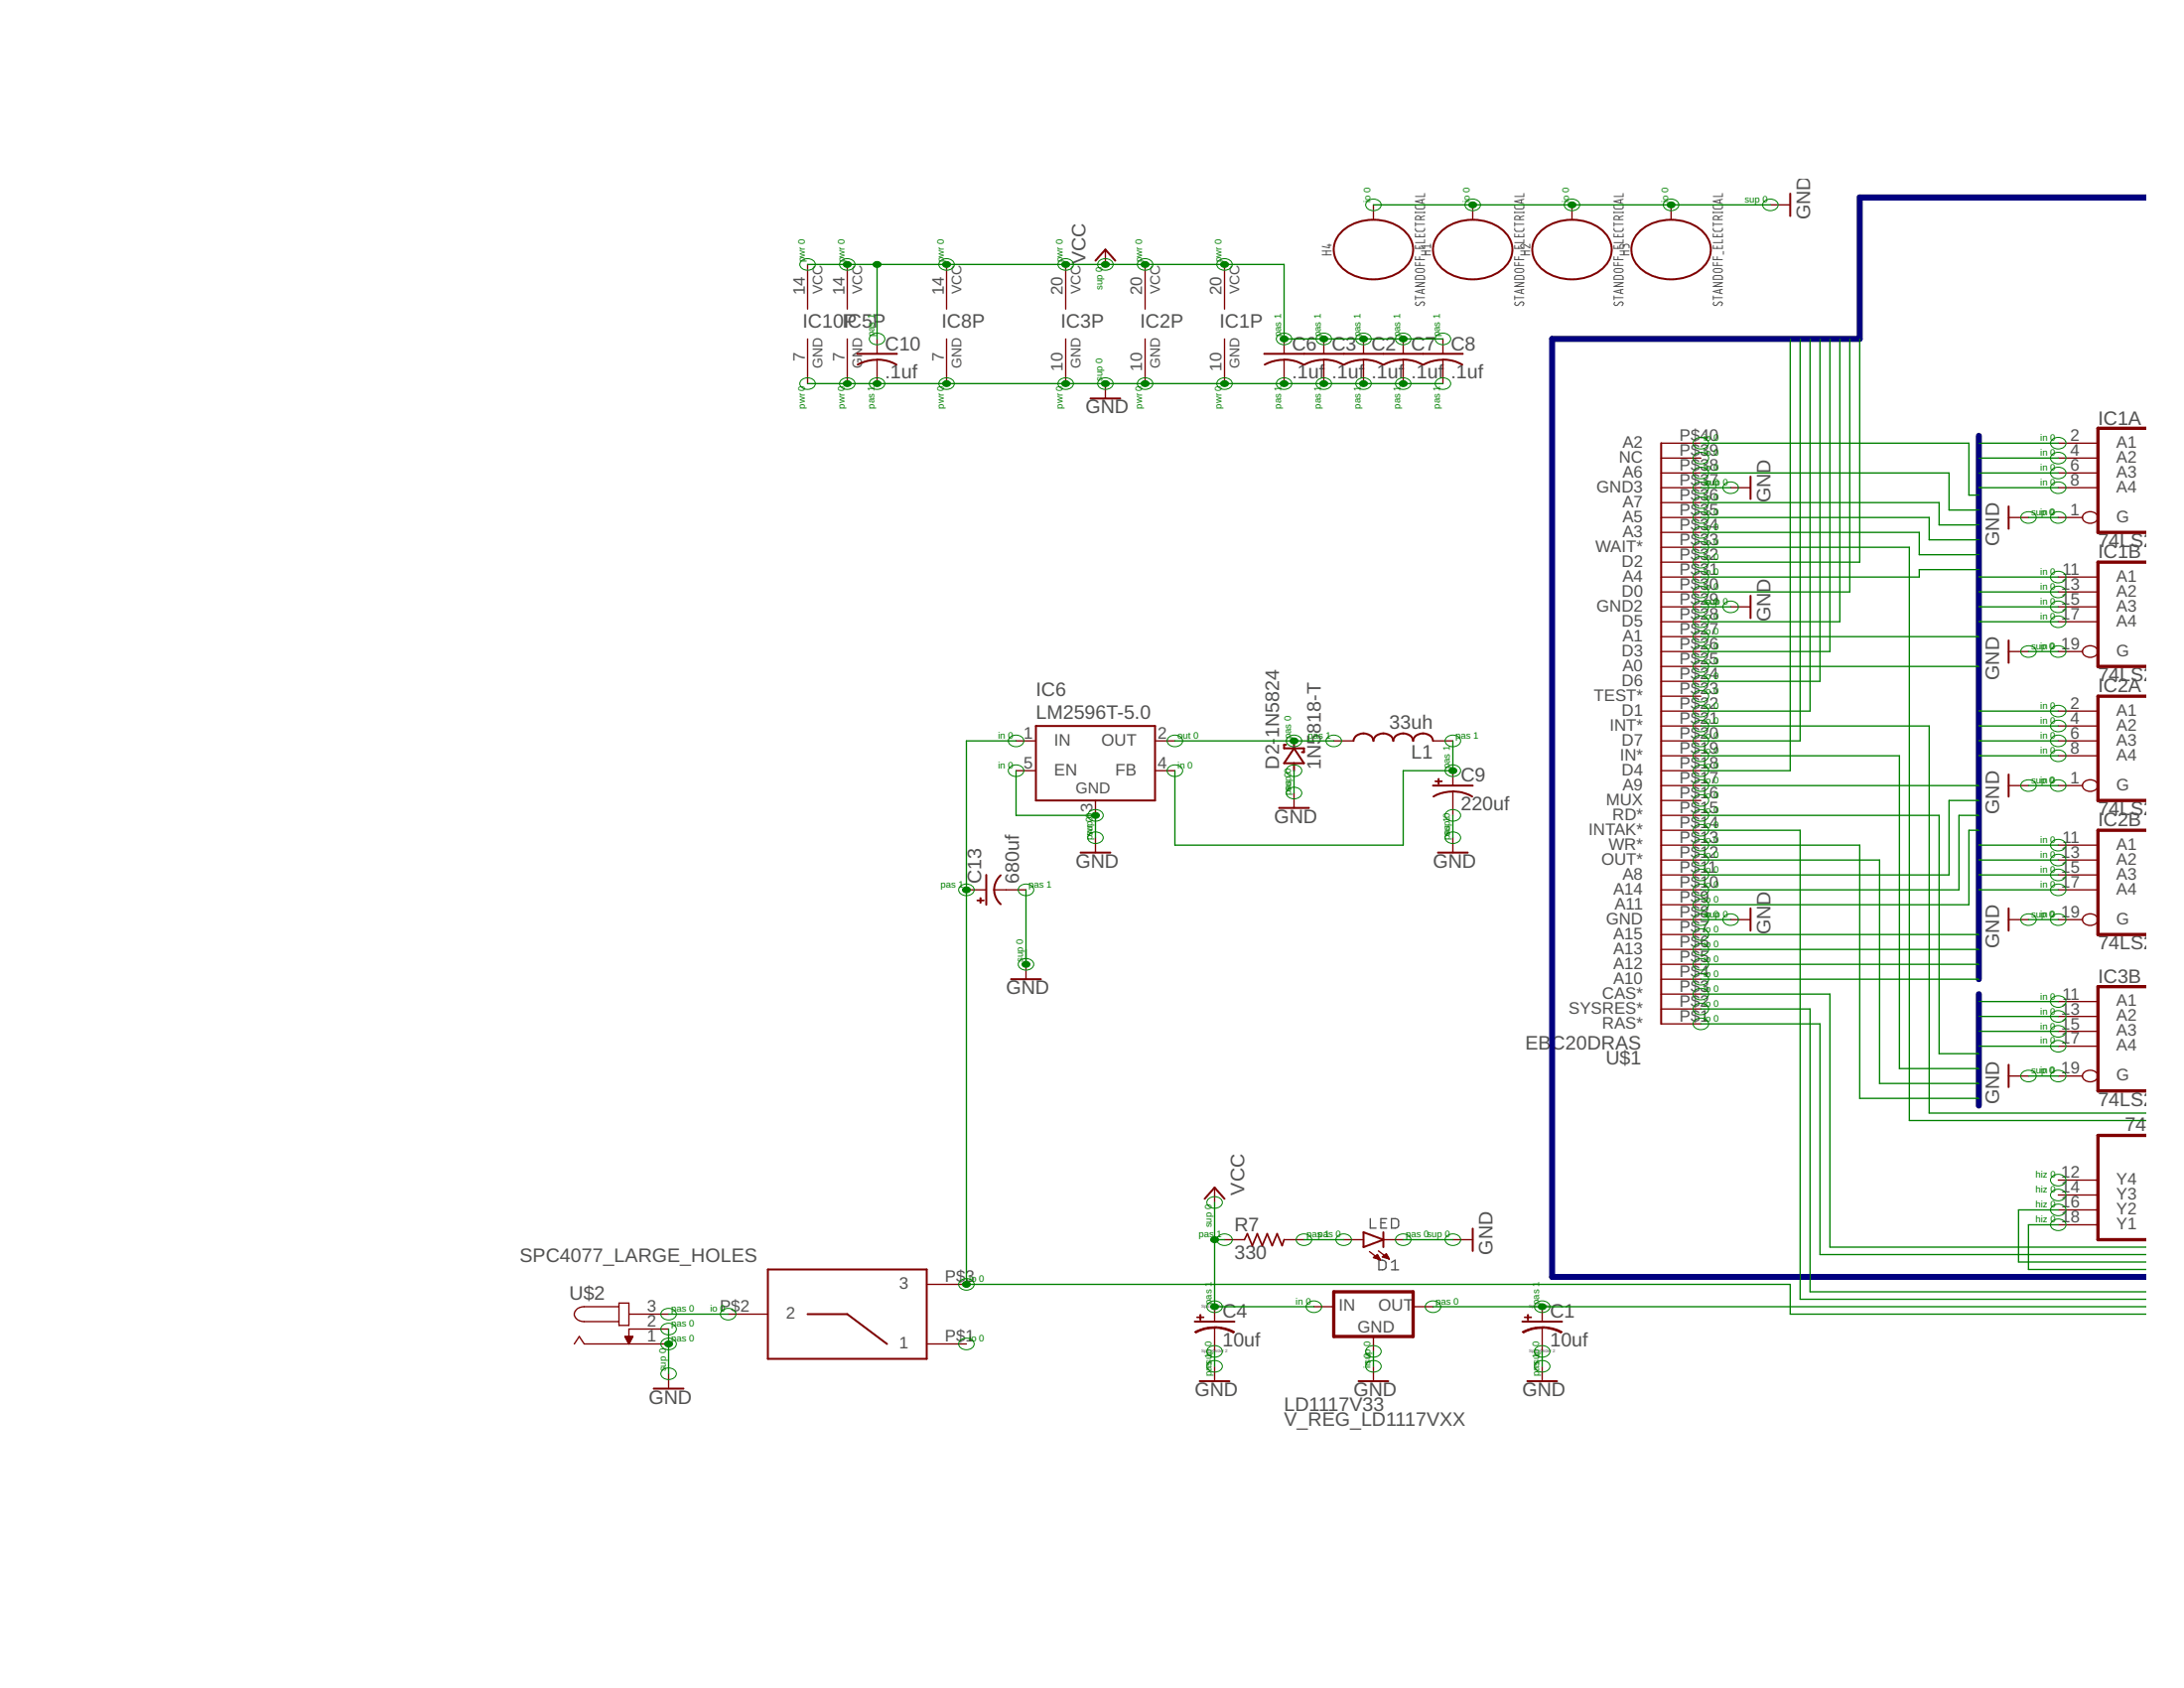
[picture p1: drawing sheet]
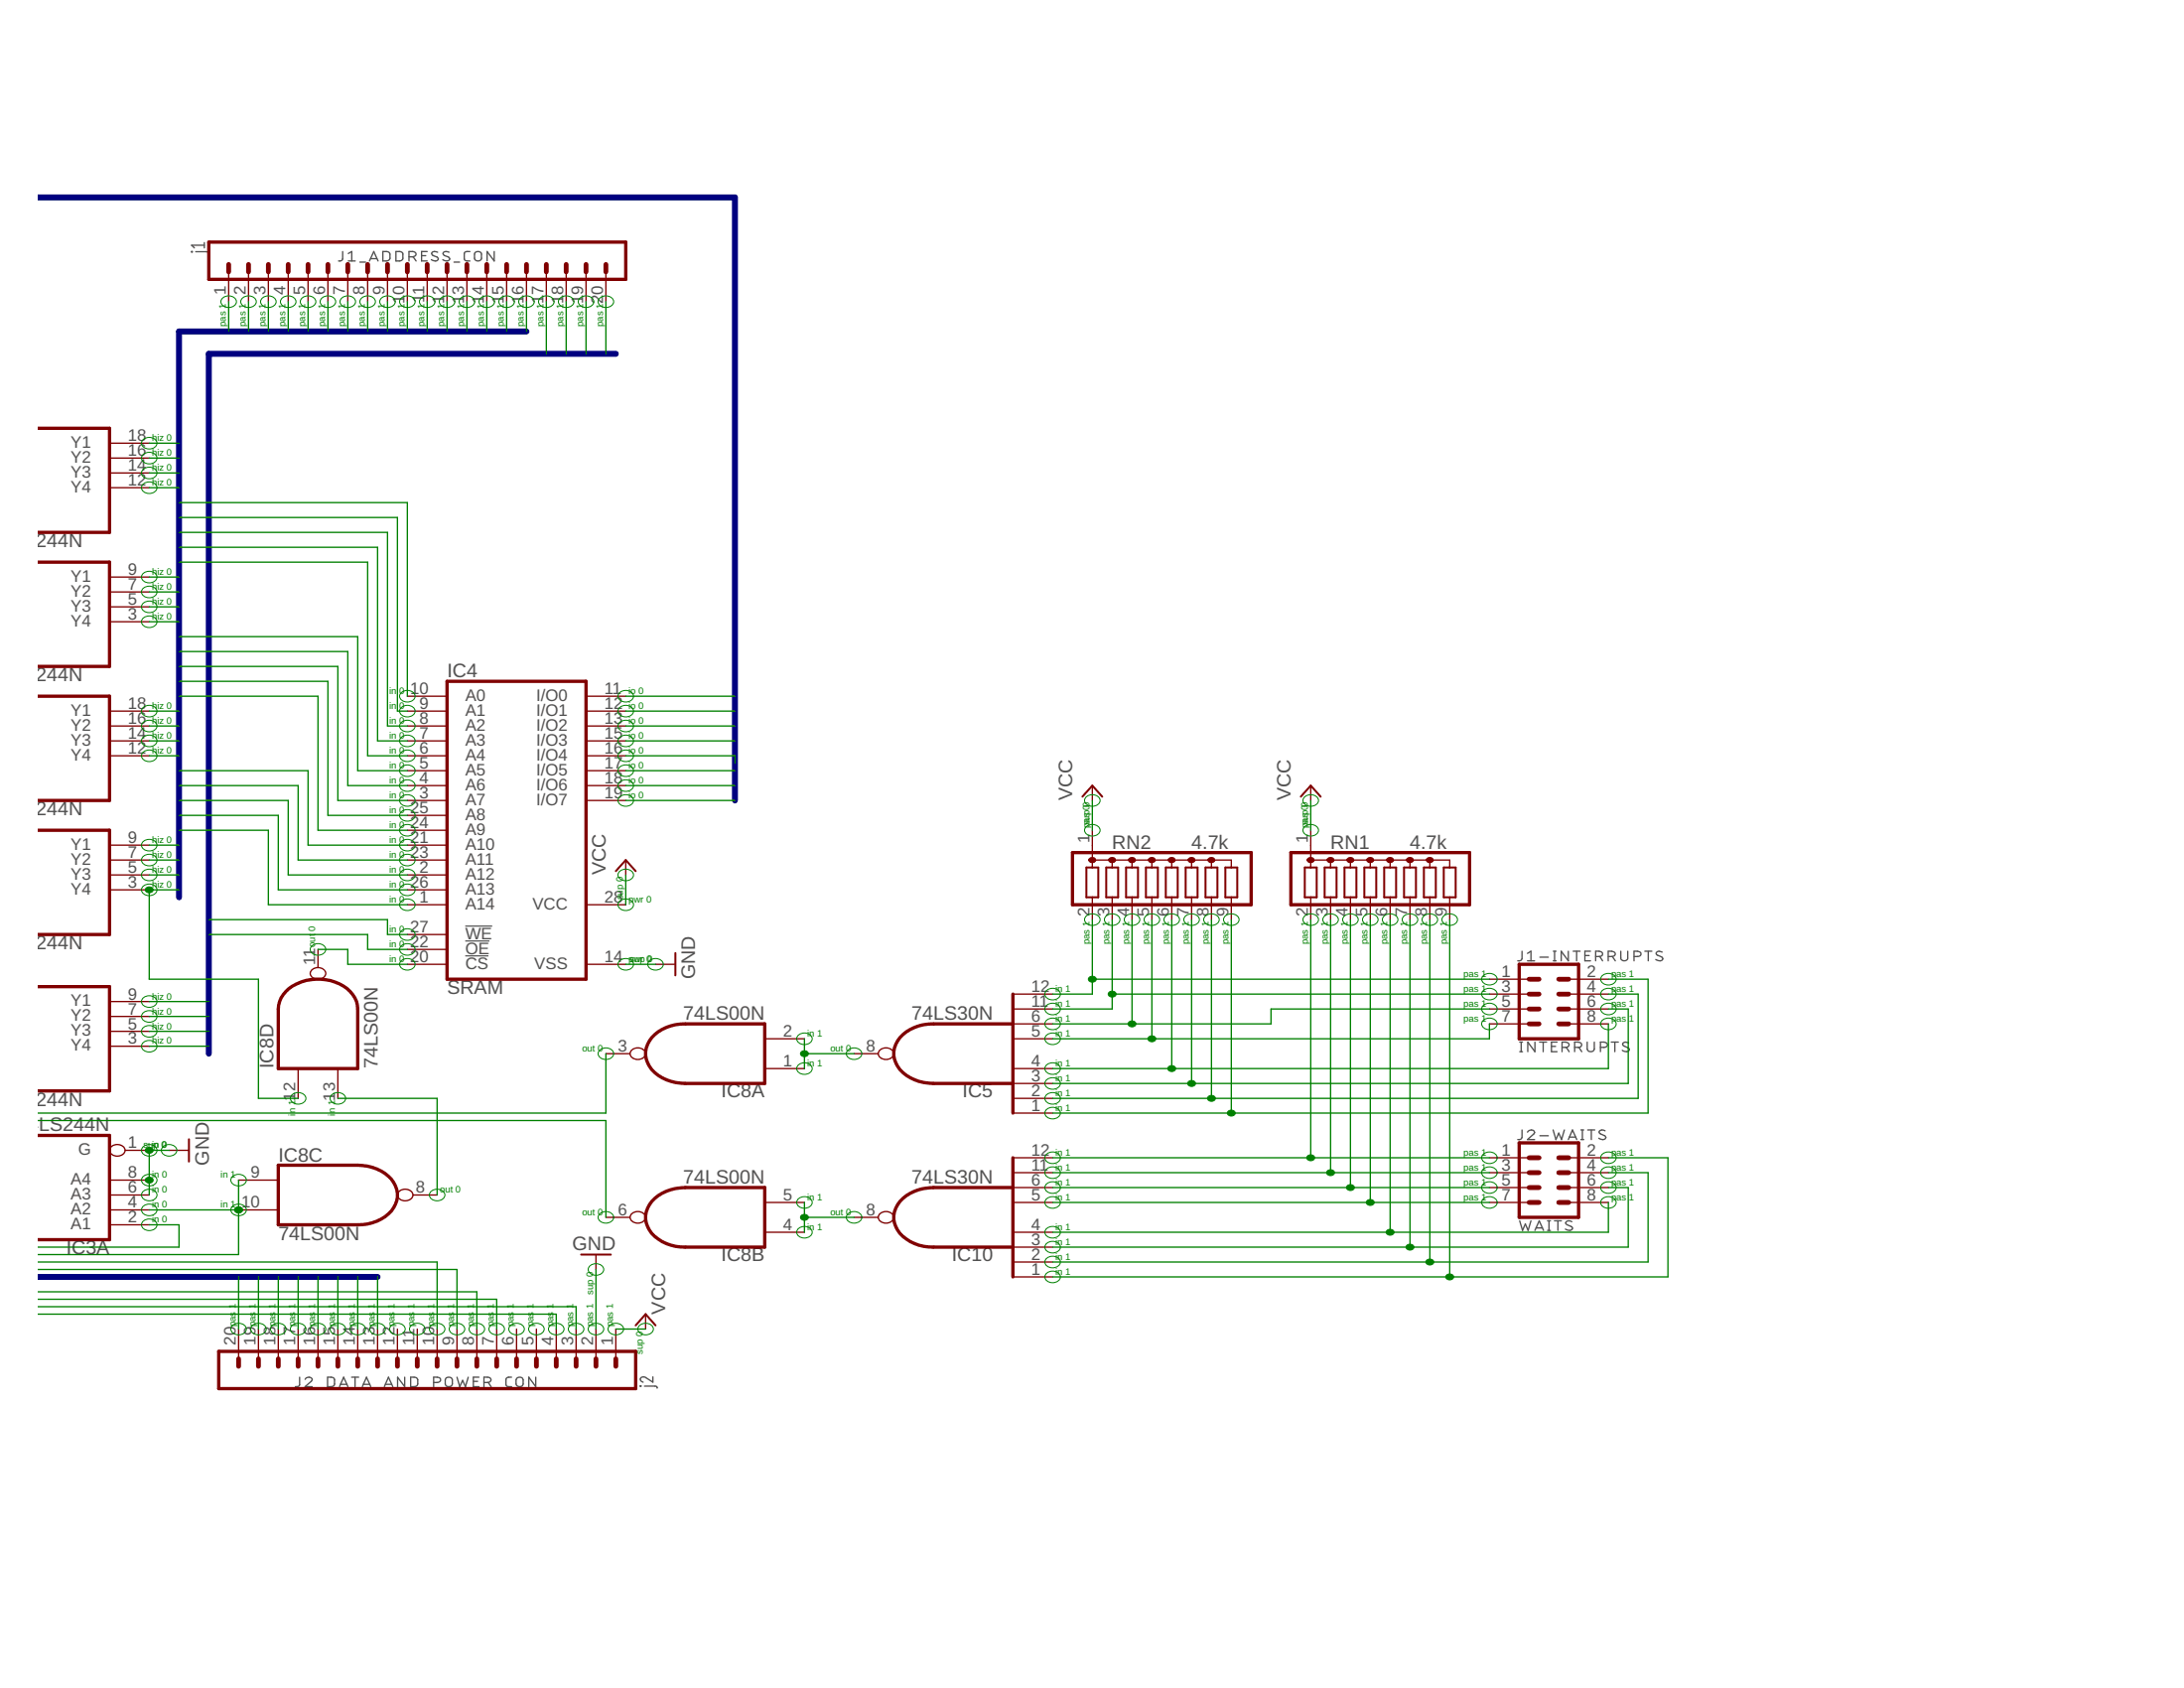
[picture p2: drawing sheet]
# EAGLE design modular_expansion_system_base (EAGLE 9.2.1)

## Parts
C1  10uf  CPOL-USE2.5-5  [E2,5-5]
C2  .1uf  C-US025-025X050  [C025-025X050]
C3  .1uf  C-US025-025X050  [C025-025X050]
C4  10uf  CPOL-USE2.5-5  [E2,5-5]
C6  .1uf  C-US025-025X050  [C025-025X050]
C7  .1uf  C-US025-025X050  [C025-025X050]
C8  .1uf  C-US025-025X050  [C025-025X050]
C9  220uf  CPOL-USE2.5-5  [E2,5-5]
C10  .1uf  C-US025-025X050  [C025-025X050]
C13  680uf  CPOL-USE3.5-8  [E3,5-8]
D1  LED  LED3MM  [LED_3MM]
D2-1N5824  1N5818-T  [DO41-7.6]
H1  STANDOFF_ELECTRICAL  [STANDOFF-ELECTRICAL]
H2  STANDOFF_ELECTRICAL  [STANDOFF-ELECTRICAL]
H3  STANDOFF_ELECTRICAL  [STANDOFF-ELECTRICAL]
H4  STANDOFF_ELECTRICAL  [STANDOFF-ELECTRICAL]
IC1  74LS244N  [DIL20]
IC2  74LS244N  [DIL20]
IC3  74LS244N  [DIL20]
IC4  SRAM  62256P  [DIL28-6]
IC5  74LS30N  [DIL14]
IC6  LM2596T-5.0  LM2596TH  [TO220-52]
IC8  74LS00N  [DIL14]
IC10  74LS30N  [DIL14]
J1-INTERRUPTS  INTERRUPTS  CONN_04X2  [2X4]
J1_ADDRESS_CON  j1  CONN_20  [1X20]
J2-WAITS  WAITS  CONN_04X2  [2X4]
J2_DATA_AND_POWER_CON  j2  CONN_20  [1X20]
L1  33uh  L-US6000-XXX-RC  [6000-XXXX-RC]
LD1117V33  V_REG_LD1117VXX  [78XXL]
R7  330  R-US_0309/V  [0309V]
RN1  4.7k  G08R  [SIL9]
RN2  4.7k  G08R  [SIL9]
SW1  100SP3T1B1M6QE  [100SP3T1B1M6QE]
U$1  EBC20DRAS  [EBC20DRAS]
U$2  SPC4077_LARGE_HOLES  [SPC4077]

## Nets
5V_FROM_SWITCHER: C9.+ IC6.4(FB) L1.2
9V-IN: SW1.P$2 U$2.3
9V-POST-SW: C13.+ IC6.1(IN) J2_DATA_AND_POWER_CON.4 SW1.P$3
A0: IC1.2(A:A1) U$1.P$25(A0)
A1: IC1.4(A:A2) U$1.P$27(A1)
A2: IC1.6(A:A3) U$1.P$40(A2)
A3: IC1.8(A:A4) U$1.P$34(A3)
A4: IC1.11(B:A1) U$1.P$31(A4)
A5: IC1.13(B:A2) U$1.P$35(A5)
A6: IC1.15(B:A3) U$1.P$38(A6)
A7: IC1.17(B:A4) U$1.P$36(A7)
A8: IC2.2(A:A1) U$1.P$11(A8)
A9: IC2.4(A:A2) U$1.P$17(A9)
A10: IC2.6(A:A3) U$1.P$4(A10)
A11: IC2.8(A:A4) U$1.P$9(A11)
A12: IC2.11(B:A1) U$1.P$5(A12)
A13: IC2.13(B:A2) U$1.P$6(A13)
A14: IC2.15(B:A3) U$1.P$10(A14)
A15: IC2.17(B:A4) U$1.P$7(A15)
A15_AND_RAS: IC4.20(!CS) IC8.11(D:O)
BUFFERED_A0: IC1.18(A:Y1) IC4.10(A0) J1_ADDRESS_CON.1
BUFFERED_A1: IC1.16(A:Y2) IC4.9(A1) J1_ADDRESS_CON.2
BUFFERED_A2: IC1.14(A:Y3) IC4.8(A2) J1_ADDRESS_CON.3
BUFFERED_A3: IC1.12(A:Y4) IC4.7(A3) J1_ADDRESS_CON.4
BUFFERED_A4: IC1.9(B:Y1) IC4.6(A4) J1_ADDRESS_CON.5
BUFFERED_A5: IC1.7(B:Y2) IC4.5(A5) J1_ADDRESS_CON.6
BUFFERED_A6: IC1.5(B:Y3) IC4.4(A6) J1_ADDRESS_CON.7
BUFFERED_A7: IC1.3(B:Y4) IC4.3(A7) J1_ADDRESS_CON.8
BUFFERED_A8: IC2.18(A:Y1) IC4.25(A8) J1_ADDRESS_CON.9
BUFFERED_A9: IC2.16(A:Y2) IC4.24(A9) J1_ADDRESS_CON.10
BUFFERED_A10: IC2.14(A:Y3) IC4.21(A10) J1_ADDRESS_CON.11
BUFFERED_A11: IC2.12(A:Y4) IC4.23(A11) J1_ADDRESS_CON.12
BUFFERED_A12: IC2.9(B:Y1) IC4.2(A12) J1_ADDRESS_CON.13
BUFFERED_A13: IC2.7(B:Y2) IC4.26(A13) J1_ADDRESS_CON.14
BUFFERED_A14: IC2.5(B:Y3) IC4.1(A14) J1_ADDRESS_CON.15
BUFFERED_A15: IC2.3(B:Y4) IC8.12(D:I0) J1_ADDRESS_CON.16
BUFFERED_CAS*: IC3.18(A:Y1) J2_DATA_AND_POWER_CON.9
BUFFERED_IN*: IC3.5(B:Y3) J1_ADDRESS_CON.17
BUFFERED_OUT*: IC3.3(B:Y4) J1_ADDRESS_CON.18
BUFFERED_RAS*: IC3.16(A:Y2) J2_DATA_AND_POWER_CON.10
BUFFERED_RD*: IC3.9(B:Y1) IC4.22(!OE) J1_ADDRESS_CON.19
BUFFERED_WR*: IC3.7(B:Y2) IC4.27(!WE) J1_ADDRESS_CON.20
CAS*: IC3.2(A:A1) U$1.P$3(CAS*)
D0: IC4.11(I/O0) J2_DATA_AND_POWER_CON.20 U$1.P$30(D0)
D1: IC4.12(I/O1) J2_DATA_AND_POWER_CON.19 U$1.P$22(D1)
D2: IC4.13(I/O2) J2_DATA_AND_POWER_CON.18 U$1.P$32(D2)
D3: IC4.15(I/O3) J2_DATA_AND_POWER_CON.17 U$1.P$26(D3)
D4: IC4.16(I/O4) J2_DATA_AND_POWER_CON.16 U$1.P$18(D4)
D5: IC4.17(I/O5) J2_DATA_AND_POWER_CON.15 U$1.P$28(D5)
D6: IC4.18(I/O6) J2_DATA_AND_POWER_CON.14 U$1.P$24(D6)
D7: IC4.19(I/O7) J2_DATA_AND_POWER_CON.13 U$1.P$20(D7)
GND: C1.- C2.2 C3.2 C4.- C6.2 C7.2 C8.2 C9.- C10.2 C13.- D1.K(C) D2-1N5824.A H1.P1 H2.P1 H3.P1 H4.P1 IC1.1(A:G) IC1.10(P:GND) IC1.19(B:G) IC2.1(A:G) IC2.10(P:GND) IC2.19(B:G) IC3.1(A:G) IC3.6(A:A3) IC3.8(A:A4) IC3.10(P:GND) IC3.19(B:G) IC4.14(VSS) IC5.7(GND) IC6.3(GND) IC6.5(EN) IC8.7(P:GND) IC10.7(GND) J2_DATA_AND_POWER_CON.2 LD1117V33.IN(GND) U$1.P$8(GND) U$1.P$29(GND2) U$1.P$37(GND3) U$2.1 U$2.2
IN*: IC3.15(B:A3) U$1.P$19(IN*)
INT: IC5.8(O) IC8.1(A:I0) IC8.2(A:I1)
INT0*: IC5.12(I7) J1-INTERRUPTS.1 RN2.2
INT1*: IC5.11(I6) J1-INTERRUPTS.3 RN2.3
INT2*: IC5.6(I5) J1-INTERRUPTS.5 RN2.4
INT3*: IC5.5(I4) J1-INTERRUPTS.7 RN2.5
INT4*: IC5.1(I0) J1-INTERRUPTS.2 RN2.9
INT5*: IC5.2(I1) J1-INTERRUPTS.4 RN2.8
INT6*: IC5.3(I2) J1-INTERRUPTS.6 RN2.7
INT7*: IC5.4(I3) J1-INTERRUPTS.8 RN2.6
INT*: IC8.3(A:O) U$1.P$21(INT*)
INTAK*: J2_DATA_AND_POWER_CON.7 U$1.P$14(INTAK*)
N$1: D2-1N5824.C IC6.2(OUT) L1.1
N$20: D1.A R7.2
OUT*: IC3.17(B:A4) U$1.P$12(OUT*)
RAS: IC8.8(C:O) IC8.13(D:I1)
RAS*: IC3.4(A:A2) IC8.9(C:I0) IC8.10(C:I1) U$1.P$1(RAS*)
RD*: IC3.11(B:A1) U$1.P$15(RD*)
SYSRES*: J2_DATA_AND_POWER_CON.8 U$1.P$2(SYSRES*)
VCC: C2.1 C3.1 C4.+ C6.1 C7.1 C8.1 C10.1 IC1.20(P:VCC) IC2.20(P:VCC) IC3.20(P:VCC) IC4.28(VCC) IC5.14(VCC) IC8.14(P:VCC) IC10.14(VCC) J2_DATA_AND_POWER_CON.1 LD1117V33.OUT(IN) R7.1 RN1.1 RN2.1
VCC/2: C1.+ J2_DATA_AND_POWER_CON.3 LD1117V33.GND(OUT)
WAIT: IC8.4(B:I0) IC8.5(B:I1) IC10.8(O)
WAIT0*: IC10.4(I3) J2-WAITS.8 RN1.6
WAIT1*: IC10.3(I2) J2-WAITS.6 RN1.7
WAIT2*: IC10.2(I1) J2-WAITS.4 RN1.8
WAIT3*: IC10.1(I0) J2-WAITS.2 RN1.9
WAIT4*: IC10.5(I4) J2-WAITS.7 RN1.5
WAIT5*: IC10.6(I5) J2-WAITS.5 RN1.4
WAIT6*: IC10.11(I6) J2-WAITS.3 RN1.3
WAIT7*: IC10.12(I7) J2-WAITS.1 RN1.2
WAIT*: IC8.6(B:O) U$1.P$33(WAIT*)
WR*: IC3.13(B:A2) U$1.P$13(WR*)
Unconnected: IC3.12(A:Y4) IC3.14(A:Y3) J2_DATA_AND_POWER_CON.5 J2_DATA_AND_POWER_CON.6 J2_DATA_AND_POWER_CON.11 J2_DATA_AND_POWER_CON.12 SW1.P$1 U$1.P$16(MUX) U$1.P$23(TEST*) U$1.P$39(NC)

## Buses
DATABUS:D0,D1,D2,D3,D4,D5,D6,D7
CNTRL:IN*,OUT*,RD*,WR*
CONTROL:BUFFERED_IN*,BUFFERED_OUT*,BUFFERED_RD*,BUFFERED_WR*
BUFFERED:BUFFERED_A0,BUFFERED_A1,BUFFERED_A2,BUFFERED_A3,BUFFERED_A4,BUFFERED_A5,BUFFERED_A6,BUFFERED_A7,BUFFERED_A8,BUFFERED_A9,BUFFERED_A10,BUFFERED_A11,BUFFERED_A12,BUFFERED_A13,BUFFERED_A14,BUFFERED_A15
A0,A1,A2,A3,A4,A5,A6,A7,A8,A9,A10,A11,A12,A13,A14,A15

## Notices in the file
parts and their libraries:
SparkFun-Connectors: Licensing: Creative Commons ShareAlike 4.0 International - https://creativecommons.org/licenses/by-sa/4.0
